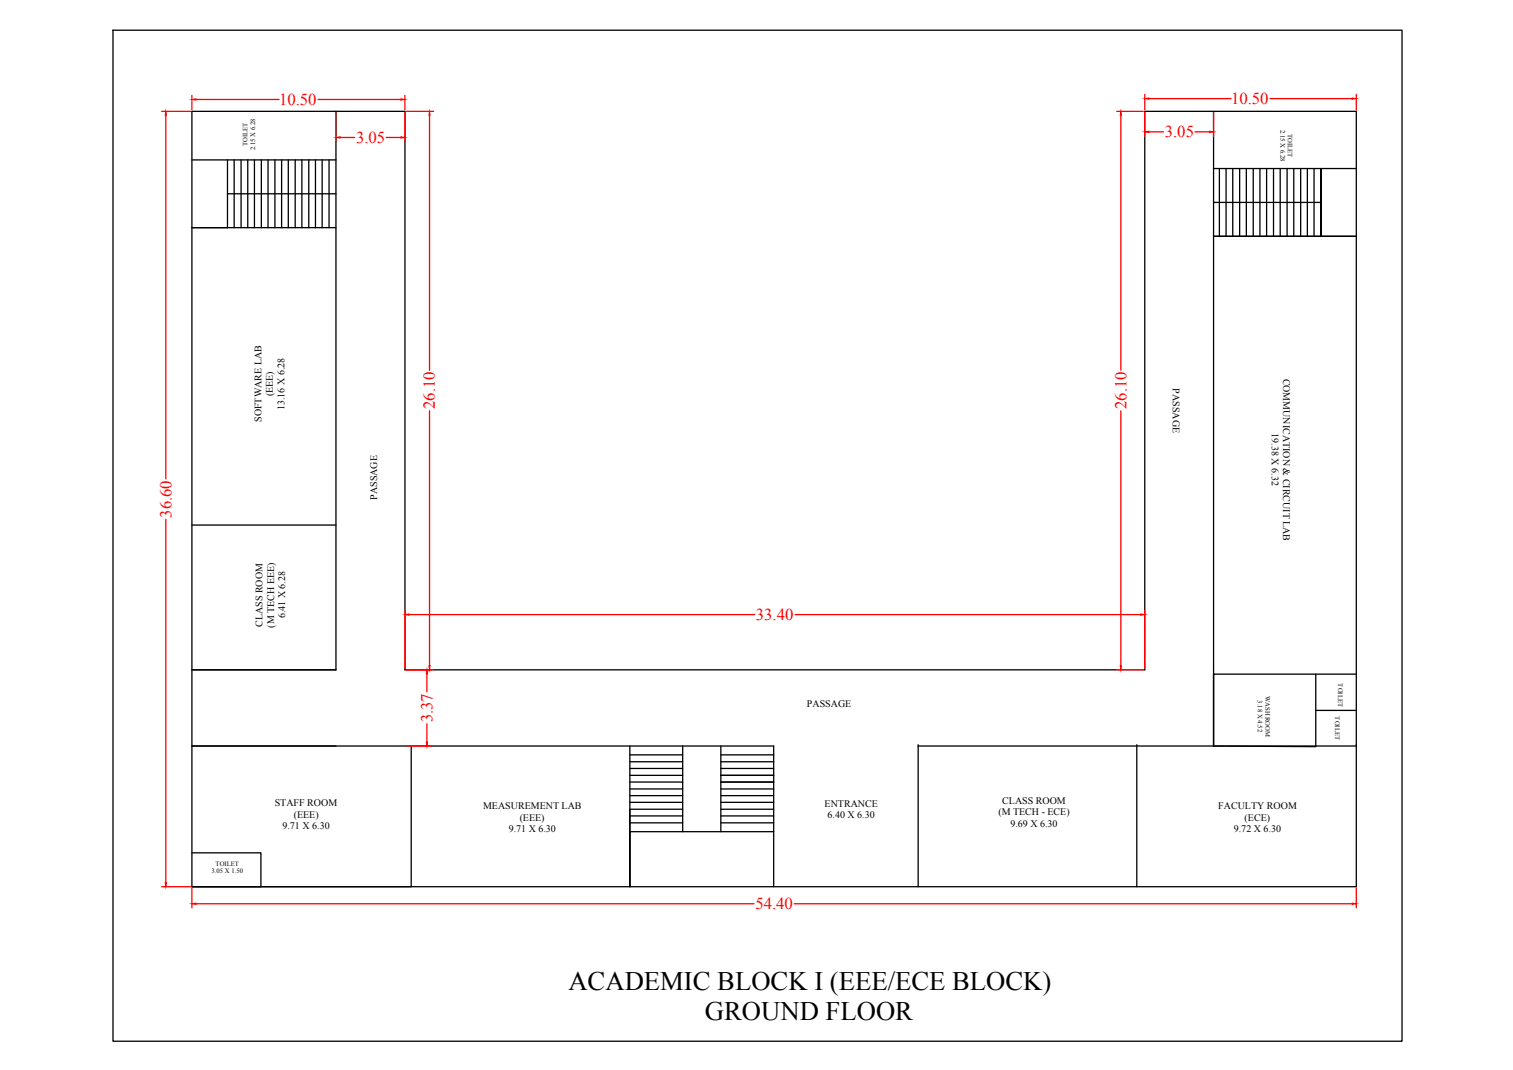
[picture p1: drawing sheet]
<svg xmlns="http://www.w3.org/2000/svg" width="297mm" height="210mm" viewBox="0 0 297 210" stroke-linecap="round" stroke-linejoin="round" font-family="sans-serif">
<!-- layer: 0 -->
<g fill="none" stroke="#000" stroke-width=".25">
<path d="M22.2 5.9h253.1v198.4h-253.1zM37.7 21.8h41.8v109.6h145.2v-109.6h41.6v152.1h-228.6zM37.7 31.4h28.3M44.7 31.4v13.3M44.7 38h21.3M46 31.4v13.3M47.3 31.4v13.3M48.6 31.4v13.3M50 31.4v13.3M51.3 31.4v13.3M52.6 31.4v13.3M54 31.4v13.3"/>
<path d="M55.3 31.4v13.3M56.6 31.4v13.3M58 31.4v13.3M59.3 31.4v13.3M60.6 31.4v13.3M61.9 31.4v13.3M63.2 31.4v13.3M64.6 31.4v13.3M66 21.8v109.6h-28.3M238.3 21.8v124.5v-14.1h28M238.3 33.1h28M238.3 39.7h21"/>
<path d="M239.4 33.1v13.3M240.7 33.1v13.3M242 33.1v13.3M243.4 33.1v13.3M244.7 33.1v13.3M246 33.1v13.3M247.4 33.1v13.3M248.7 33.1v13.3M250 33.1v13.3M251.3 33.1v13.3M252.7 33.1v13.3M254 33.1v13.3"/>
<path d="M255.4 33.1v13.3M256.7 33.1v13.3M258 33.1v13.3M37.7 44.7h28.3M238.3 46.4h28M259.3 46.4v-13.3v13.3M37.7 103h28.3M258.3 132.2v14.3l-20-.2M258.3 139.4h8M37.7 146.3h114.2v27.6M80.7 146.3v27.6h-43M123.7 146.3v27.6"/>
<path d="M123.7 157.4h10.3M123.7 156.1h10.3M123.7 154.8h10.3M123.7 153.4h10.3M123.7 152.1h10.3M123.7 150.7h10.3M123.7 149.4h10.3M123.7 148.1h10.3M134 158.8h-10.3v15.1M134 146.3v16.9M141.5 157.4h10.4M141.5 156.1h10.4"/>
<path d="M141.5 154.8h10.4M141.5 153.4h10.4M141.5 152.1h10.4M141.5 150.7h10.4M141.5 149.4h10.4M141.5 148.1h10.4M141.5 158.8h10.4M141.5 146.3v16.9M180.3 146.1v27.8M180.3 146.3h86M223.2 146.1v27.8M37.7 167.3h13.5v6.6h-13.5"/>
<path d="M123.7 160.1h10.3M123.7 161.4h10.3M141.5 160.1h10.4M141.5 161.4h10.4M151.9 163.2h-28.2v10.7"/>
</g>
<!-- layer: 3.05 -->
<g fill="none" stroke="#f00" stroke-width=".25">
<path d="M37.7 18.7v2.8M38.5 19.5h16.3M62.4 19.5h16.3M79.5 18.7v2.8M224.7 18.5v3M225.6 19.3h16.1M249.3 19.3h16.2M266.3 18.5v3M31.8 21.8h5.6M32.6 22.6v71.3M66 22.1v5.7M66.8 27h2.8"/>
<path d="M75.8 27h2.9M79.5 22.1v5.7M79.8 21.8h5.3M84.3 22.6v50M219.2 21.8h5.3M220 22.6v50M224.7 22.1v4.6M225.6 25.9h2.8M234.6 25.9h2.9M238.3 22.1v4.6M84.3 80.6v50M220 80.6v50"/>
<path d="M32.6 101.9v71.2M79.5 119.8v11.3M224.7 119.8v11.3M79.8 131.4h5.3M80.3 120.6h67.9M83.8 132.2v3.5M156.1 120.6h67.8M219.2 131.4h5.3M79.8 146.3h4.8M83.8 142v3.5M31.8 173.9h5.6M37.7 174.2v3.9"/>
<path d="M38.5 177.3h109.5M155.9 177.3h109.6M266.3 174.2v3.9"/>
</g>
<g fill="#f00" stroke="#f00" stroke-width=".2">
<path d="M66 27l.8-.2v.3z"/>
<path d="M78.7 26.8l.8 .2-.8 .1z"/>
<path d="M224.7 25.9l.9-.2v.3z"/>
<path d="M237.5 25.7l.8 .2-.8 .1z"/>
<path d="M83.8 131.4l.1 .8h-.2z"/>
<path d="M83.7 145.5h.2l-.1 .8z"/>
<path d="M79.5 120.6l.8-.2v.3z"/>
<path d="M223.9 120.4l.8 .2-.8 .1z"/>
<path d="M84.2 130.6h.3l-.2 .8z"/>
<path d="M84.3 21.8l.2 .8h-.3z"/>
<path d="M219.9 130.6h.3l-.2 .8z"/>
<path d="M220 21.8l.2 .8h-.3z"/>
<path d="M37.7 19.5l.8-.1v.2z"/>
<path d="M78.7 19.4l.8 .1-.8 .1z"/>
<path d="M224.7 19.3l.9-.1v.3z"/>
<path d="M265.5 19.2l.8 .1-.8 .2z"/>
<path d="M32.6 21.8l.1 .8h-.3z"/>
<path d="M32.4 173.1h.3l-.1 .8z"/>
<path d="M37.7 177.3l.8-.1v.2z"/>
<path d="M265.5 177.2l.8 .1-.8 .1z"/>
</g>
<g font-size="5.2">
<text x="111.6" y="194.2">ACADEMIC BLOCK I (EEE/ECE BLOCK)</text>
<text x="138.4" y="200.1">GROUND FLOOR</text>
</g>
<g font-size="3.3" fill="#f00">
<text x="54.8" y="20.6">10.50</text>
<text x="241.7" y="20.4">10.50</text>
<text x="69.9" y="28">3.05</text>
<text x="228.7" y="27">3.05</text>
<text x="85.4" y="80.3" transform="rotate(-90 85.4 80.3)">26.10</text>
<text x="221.1" y="80.3" transform="rotate(-90 221.1 80.3)">26.10</text>
<text x="33.7" y="101.6" transform="rotate(-90 33.7 101.6)">36.60</text>
<text x="148.4" y="121.6">33.40</text>
<text x="84.9" y="141.7" transform="rotate(-90 84.9 141.7)">3.37</text>
<text x="148.3" y="178.4">54.40</text>
</g>
<g font-size="2">
<text x="53.6" y="77.7" transform="rotate(-90 53.6 77.7)">(EEE)</text>
<text x="230.3" y="76.2" transform="rotate(90 230.3 76.2)">PASSAGE</text>
<text x="251.9" y="74.3" transform="rotate(90 251.9 74.3)">COMMUNICATION &amp; CIRCUIT LAB</text>
<text x="51.4" y="82.8" transform="rotate(-90 51.4 82.8)">SOFTWARE LAB</text>
<text x="55.8" y="80.4" transform="rotate(-90 55.8 80.4)">13.16 X 6.28</text>
<text x="249.7" y="85" transform="rotate(90 249.7 85)">19.38 X 6.32</text>
<text x="74" y="98" transform="rotate(-90 74 98)">PASSAGE</text>
<text x="51.6" y="123" transform="rotate(-90 51.6 123)">CLASS ROOM</text>
<text x="53.8" y="123.1" transform="rotate(-90 53.8 123.1)">(M TECH EEE)</text>
<text x="56" y="121.3" transform="rotate(-90 56 121.3)">6.41 X 6.28</text>
<text x="158.4" y="138.7">PASSAGE</text>
<text x="53.9" y="158.2">STAFF ROOM</text>
<text x="57.7" y="160.4">(EEE)</text>
<text x="94.8" y="158.8">MEASUREMENT LAB</text>
<text x="102" y="161">(EEE)</text>
<text x="161.9" y="158.2">ENTRANCE</text>
<text x="162.5" y="160.4">6.40 X 6.30</text>
<text x="196" y="159.9">(M TECH - ECE)</text>
<text x="196.8" y="157.7">CLASS ROOM</text>
<text x="239.2" y="158.8">FACULTY ROOM</text>
<text x="244.3" y="161">(ECE)</text>
<text x="55.5" y="162.7">9.71 X 6.30</text>
<text x="99.9" y="163.2">9.71 X 6.30</text>
<text x="198.4" y="162.2">9.69 X 6.30</text>
<text x="242.2" y="163.2">9.72 X 6.30</text>
</g>
<g font-size="1.3">
<text x="48.6" y="28.7" transform="rotate(-90 48.6 28.7)">TOILET</text>
<text x="50.1" y="29.5" transform="rotate(-90 50.1 29.5)">2.15 X 6.28</text>
<text x="251.4" y="25.5" transform="rotate(90 251.4 25.5)">2.15 X 6.28</text>
<text x="252.9" y="26.3" transform="rotate(90 252.9 26.3)">TOILET</text>
<text x="247" y="137.4" transform="rotate(90 247 137.4)">3.18 X 4.52</text>
<text x="248.5" y="136.5" transform="rotate(90 248.5 136.5)">WASH ROOM</text>
<text x="262.7" y="134.1" transform="rotate(90 262.7 134.1)">TOILET</text>
<text x="262.1" y="140.5" transform="rotate(90 262.1 140.5)">TOILET</text>
<text x="41.5" y="171.3">3.05 X 1.50</text>
<text x="42.3" y="169.8">TOILET</text>
</g>
</svg>
